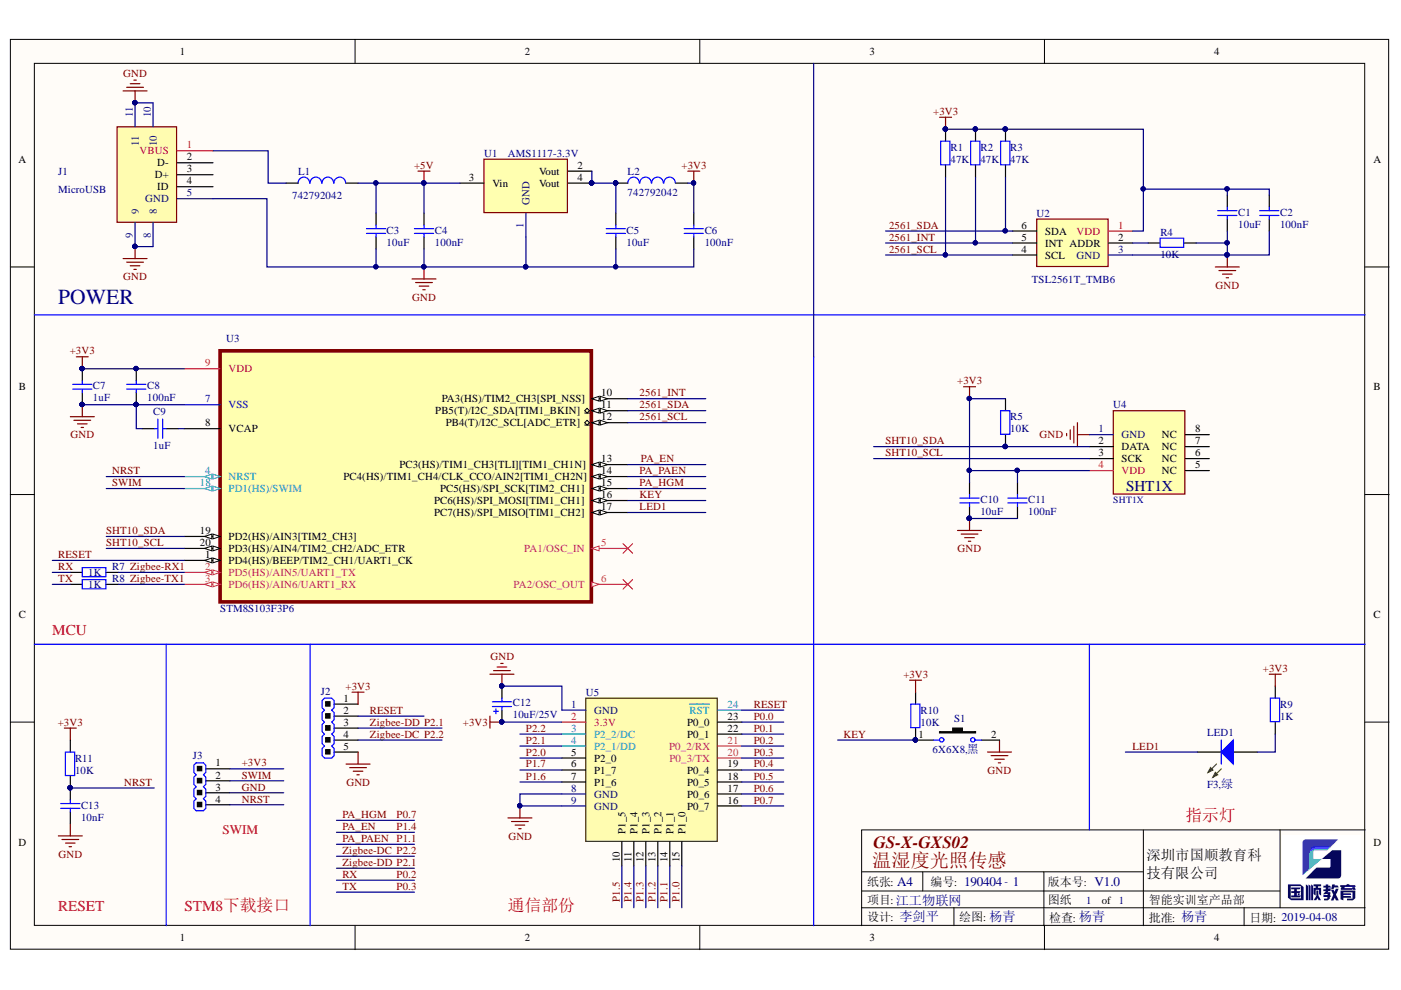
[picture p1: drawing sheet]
# Altium project 温湿度光照传感.PrjPcb
1 sheet, 35 parts. Net scope: global (net labels, ports and power ports of the same name join across sheets).
Board file: 温湿度光照传感.PcbDoc

## Sheet 温湿度光照传感.SchDoc: 温湿度光照传感
size A4; Organization: 智能实训室产品部; Address1: 广东省深圳市; Address2: 宝安区石岩凯普达工业园; DocumentNumber: 190404; Revision: V1.0; SheetNumber: 1; SheetTotal: 1; Date: 2019-04-08; ApprovedBy: 杨青; CheckedBy: 杨青; DrawnBy: 杨青; Engineer: 李剑平; ProjectName_GTA: 江工物联网; PCB Number: GS-X-GXS02

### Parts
C1  10uF  [C0603]
C2  100nF  [C0603]
C3  10uF  [C0603]
C4  100nF  [C0603]
C5  10uF  [C0603]
C6  100nF  [C0603]
C7  1uF  [C0603]
C8  100nF  [C0603]
C9  1uF  [C0603]
C10  10uF  [C0603]
C11  100nF  [C0603]
C12  10uF/25V  [TC3528X21B]
C13  10nF  [C0603]
J1  MicroUSB  [USB-F-Micro5P]
J2  HDRM-2.54/11-1*5P-AK  [HDRM-2.54-1*5P-AK]  (value not drawn)  (no BOM)
J3  HDRM-2.54/11-1*4P-AK  [HDRM-2.54-1*4P-AK]  (value not drawn)  (no BOM)
L1  742792042  [L0805]
L2  742792042  [L0805]
LED1  F3,绿  [LED-F3-G-H]
R1  47K  [R0603]
R2  47K  [R0603]
R3  47K  [R0603]
R4  10K  [R0603]
R5  10K  [R0603]
R7  1K  [R0603]
R8  1K  [R0603]
R9  1K  [R0603]
R10  10K  [R0603]
R11  10K  [R0603]
S1  6X6X8,黑  [SW-6.0X6.0X8.0-STAND-BK]
U1  AMS1117-3.3V  [SOT-223]
U2  TSL2561T_TMB6  [TSL2561T]
U3  STM8S103F3P6  [TSSOP20-0.65/4.4]
U4  SHT1X  [SHT1X]
U5  ZigBee_Z-0003  [Module_ZigBee_Z-0003]  (value not drawn)  (no BOM)

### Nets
+3V3: C1.1 C2.1 C6.1 C7.1 C8.2 C10.1 C11.1 C12.1 J2.1 J3.1 L2.2 R1.2 R2.2 R3.2 R5.2 R9.1 R10.2 R11.2 U2.1(VDD) U3.9(VDD) U4.4(VDD) U5.2(3.3V)
+5V: C3.1 C4.1 L1.2 U1.3(Vin)
GND: C1.2 C2.2 C3.2 C4.2 C5.2 C6.2 C7.2 C8.1 C9.2 C10.2 C11.2 C12.2 C13.1 J1.5(GND) J1.8 J1.9 J1.10 J1.11 J2.5 J3.3 R4.1 S1.2 U1.1(GND) U2.3(GND) U3.7(VSS) U4.1(GND) U5.1(GND) U5.8(GND) U5.9(GND)
2561_INT: R2.1 U2.5(INT) U3.10(PA3(HS)/TIM2_CH3[SPI_NSS])
2561_SCL: R1.1 U2.4(SCL) U3.12(PB4(T)/I2C_SCL[ADC_ETR])
2561_SDA: R3.1 U2.6(SDA) U3.11(PB5(T)/I2C_SDA[TIM1_BKIN])
KEY: R10.1 S1.1 U3.16(PC6(HS)/SPI_MOSI[TIM1_CH1])
LED1: LED1.2(K) U3.17(PC7(HS)/SPI_MISO[TIM1_CH2])
NRST: C13.2 J3.4 R11.1 U3.4(NRST)
P0.0: U5.23(P0_0)
P0.1: U5.22(P0_1)
P0.2: R7.1 U5.21(P0_2/RX)  [also labelled RX]
P0.3: R8.1 U5.20(P0_3/TX)  [also labelled TX]
P0.4: U5.19(P0_4)
P0.5: U5.18(P0_5)
P0.6: U5.17(P0_6)
P0.7: U3.15(PC5(HS)/SPI_SCK[TIM2_CH1]) U5.16(P0_7)  [also labelled PA_HGM]
P1.0: U5.15(P1_0)
P1.1: U3.14(PC4(HS)/TIM1_CH4/CLK_CCO/AIN2[TIM1_CH2N]) U5.14(P1_1)  [also labelled PA_PAEN]
P1.2: U5.13(P1_2)
P1.3: U5.12(P1_3)
P1.4: U3.13(PC3(HS)/TIM1_CH3[TLI][TIM1_CH1N]) U5.11(P1_4)  [also labelled PA_EN]
P1.5: U5.10(P1_5)
P1.6: U5.7(P1_6)
P1.7: U5.6(P1_7)
P2.0: U5.5(P2_0)
P2.1: J2.3 U5.4(P2_1/DD)  [also labelled Zigbee-DD]
P2.2: J2.4 U5.3(P2_2/DC)  [also labelled Zigbee-DC]
RESET: J2.2 U3.1(PD4(HS)/BEEP/TIM2_CH1/UART1_CK) U5.24(~{RST})
SHT10_SCL: U3.20(PD3(HS)/AIN4/TIM2_CH2/ADC_ETR) U4.3(SCK)
SHT10_SDA: R5.1 U3.19(PD2(HS)/AIN3[TIM2_CH3]) U4.2(DATA)
SWIM: J3.2 U3.18(PD1(HS)/SWIM)
Zigbee-RX1: R7.2 U3.2(PD5(HS)/AIN5/UART1_TX)
Zigbee-TX1: R8.2 U3.3(PD6(HS)/AIN6/UART1_RX)
NetC5_1: C5.1 L2.1 U1.2(Vout) U1.4(Vout)
NetC9_1: C9.1 U3.8(VCAP)
NetJ1_1: J1.1(VBUS) L1.1
NetLED1_1: LED1.1(A) R9.2
NetR4_2: R4.2 U2.2(ADDR)

Not connected (* = marked no-connect by the designer): J1 2(D-) 3(D+) 4(ID); U3 5(PA1/OSC_IN)* 6(PA2/OSC_OUT)*; U4 5(NC) 6(NC) 7(NC) 8(NC)

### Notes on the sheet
- POWER
- MCU
- (near J3) SWIM
- 指示灯
- RESET
- STM8下载接口
- 通信部份
